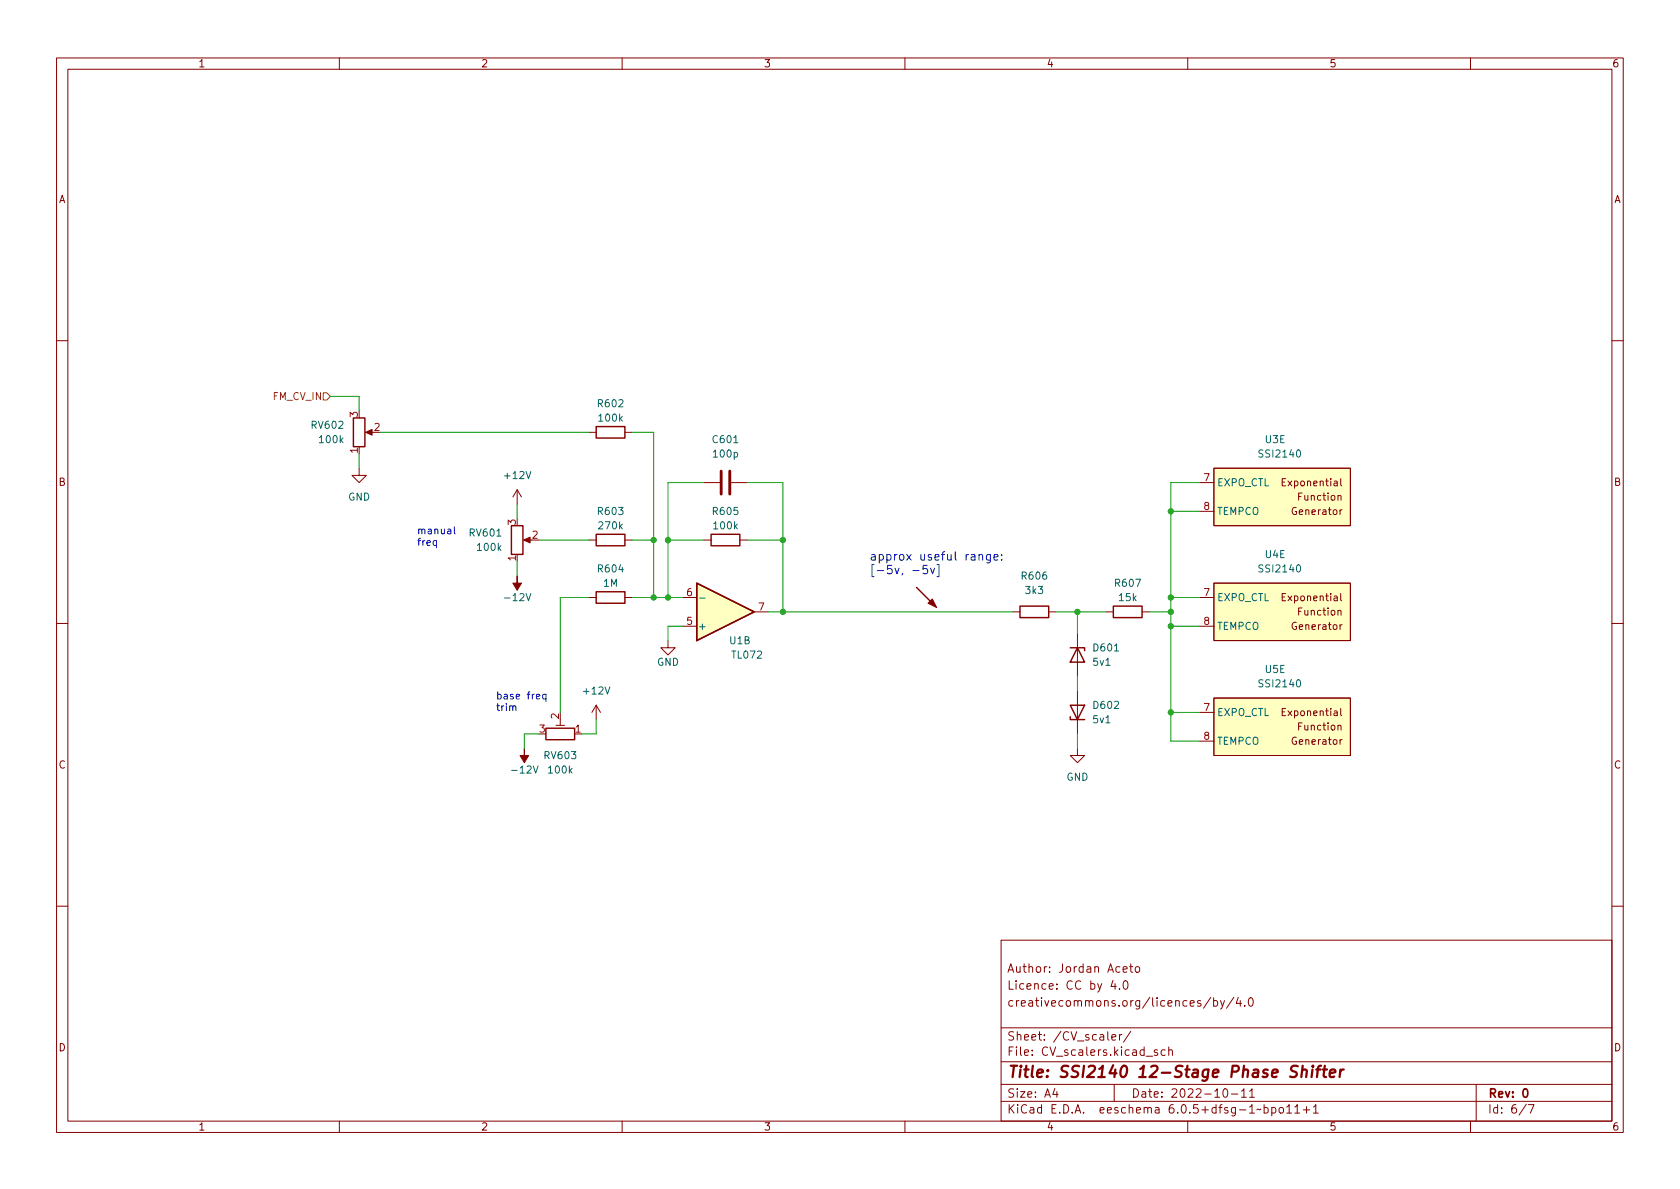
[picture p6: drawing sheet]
<svg xmlns="http://www.w3.org/2000/svg" width="297mm" height="210mm" viewBox="0 0 297 210" stroke-linecap="round" stroke-linejoin="round" font-family="sans-serif">
<g fill="none" stroke="#840000" stroke-width=".18">
<path d="M10 10.2h277v190.1h-277zM12 12.2h273v186.1h-273zM60 10.2v2M110 10.2v2M160 10.2v2M210 10.2v2M260 10.2v2M10 60.2h2M65 76.4h1M104.1 76.4h1.3M110.5 76.4h1.3M285 60.2h2"/>
<path d="M63.5 82.8v1.3h1.3l-1.3 1.2-1.3-1.2h1.3M91.4 86.6l-.7 1.3M91.4 86.6v2.5M91.4 86.6l.8 1.3M93 95.5h1M104.1 95.5h1.3M110.5 95.5h1.3M124.5 95.5h1.2M124.5 85.3h2.8M129.3 85.3h2.8M130.8 95.5h1.3M212.1 85.3h2.5"/>
<path d="M212.1 90.4h2.5M214.6 82.8h24.2v10.2h-24.2zM236.6 87.7l.1-.1 .3 .1 .1 .8M237 84.6v1.1l.2 .2M237.3 90.1l-.4 .3M10 110.2h2M104.1 105.7h1.3M110.5 105.7h1.3M118.1 113.3v1.2h1.3l-1.3 1.3-1.3-1.3h1.3M120.6 105.7h2.6M120.6 110.7h2.6M133.3 108.2h2.6"/>
<path d="M179.1 108.2h1.2M185.4 108.2h1.3M190.5 112v7.6M195.6 108.2h1.2M201.9 108.2h1.3M212.1 105.7h2.5M212.1 110.7h2.5M214.6 103.1h24.2v10.2h-24.2zM236.6 108l.1-.1 .3 .1 .1 .8M237 105v1.1l.2 .1M237.3 110.5l-.4 .2M285 110.2h2"/>
<path d="M98.3 128.3h1.5M99.1 127.2v1.1M105.4 124.7l-.8 1.3M105.4 124.7v2.5M105.4 124.7l.8 1.3M190.5 132.3v1.3h1.3l-1.3 1.3-1.3-1.3h1.3M190.5 122.2v7.6M212.1 126h2.5M212.1 131.1h2.5M214.6 123.4h24.2v10.2h-24.2zM236.6 128.4l.1-.2 .3 .1 .1 .8M237 125.3v1.1l.2 .2"/>
<path d="M237.3 130.8l-.4 .2M10 160.2h2M177 166.3h108v32h-108zM196.8 173.4l-.4 1h1M197.1 173.9v1M197.9 174.8v.1M198.6 171.4l.7-.1-.1-.3-.4-.1-.2 .2v.8h.6M198.8 173.5l.1-.1a.81 .81 0 0 1 .6 .7 .81 .81 0 0 1-.3 .8h-.1a.81 .81 0 0 1-.6-.6 .81 .81 0 0 1 .3-.8zM199.7 170.9h.6M199.9 170.4v1.3l.4 .2M200.9 171l.3-.1 .3 .3v.4l-.3 .3h-.3l-.2-.3v-.4zM214.1 176.4l-1.3 1.9"/>
<path d="M214.6 177l.4-.1 .3 .3v.4l-.2 .3h-.5M214.6 176.4v1.5M215.8 176.9l.3 1M216.5 176.9l-.5 1.4-.2 .1M218.1 176.4l-1.2 1.9M218.9 176.4l-.3 1h.9M219.3 176.9v1M220.1 177.8v.1M220.9 176.6l.2-.2a.81 .81 0 0 1 .6 .7 .81 .81 0 0 1-.3 .8h-.2a.81 .81 0 0 1-.3-1.3zM285 160.2h2M60 198.3v2M110 198.3v2"/>
<path d="M160 198.3v2M177 194.8h108M177 191.8h108M177 187.8h108M177 181.8h108M186.5 192.5l-.4 1h1M186.9 193v1M196.6 183.4l.7-.1-.1-.3-.4-.1-.2 .2v.8h.6M197 191.8v3M197.9 182.9v1M198.4 182.9l-.3 .1-.2 .2M199.9 182.4l-1.3 1.9"/>
<path d="M202.6 186.8h1.2M204.6 185.7l-.3-.1-.2 .2v.3l.5 .1v.4h-.5M206 185.7l-.4-.1-.3 .3v.4l.1 .3h.6M206.6 185.8l.3-.2 .3 .1 .1 .9M206.6 185.1v1.5M210 198.3v2M216.4 192.6l.2-.1a.81 .81 0 0 1 .6 .7 .81 .81 0 0 1-.3 .8h-.2a.81 .81 0 0 1-.6-.6 .81 .81 0 0 1 .3-.8zM217.7 193.5h1.2M219.5 193l.4-.5v1.5M219.5 194h.9M220.9 193l.5-.5v1.5M220.9 194h.9"/>
<path d="M223.5 195.9l.4-.1 .3 .3v.4l-.1 .3h-.6M223.5 195.3v1.5M224.9 195.9l.4-.1 .3 .3v.4l-.2 .3h-.5M224.9 195.8v1.5M226.3 195.9l.3-.1 .3 .3v.4l-.3 .3h-.3l-.2-.3v-.4zM227.5 195.8l.4-.5v1.5M227.5 196.8h.9M228.9 195.8l.5-.5v1.5M228.9 196.8h.9M230.4 196.3h1.2M231 195.7v1.1M232.2 195.8l.4-.5v1.5"/>
<path d="M232.2 196.8h.9M260 198.3v2M261 191.8v6.5M269.9 195.3l-1.3 1.9M270.2 195.3h1l-.6 1.5"/>
</g>
<path d="M269.4 192.7l.2-.2a.8 .8 0 0 1 .5 .8 .8 .8 0 0 1-.5 .7l-.2-.1-.1-.4z" fill="none" stroke="#840000" stroke-width=".3"/>
<path d="M229.5 188.6a.85 .85 0 0 0-1.1 .1 .45 .45 0 0 0 .2 .7l.4 .1a.49 .49 0 0 1 .3 .5 .49 .49 0 0 1-.5 .5l-.7-.1M230.2 189.3a.49 .49 0 0 1 .9 .1l-.2 1.1M230.3 188.5l-.2 2M232.1 189.1l-.2 1.4M232.1 188.5l-.1 .1 .1 .1 .1-.1-.1-.1v.2M232.7 189.1h.8M233.6 188.5l-.4 .1-.1 .1-.3 1.8M233.9 189.1h.7M234.2 188.5l-.2 1.7 .1 .2 .4 .1M235.1 189.8l1-.2-.1-.4-.1-.1-.6 .1-.2 1 .2 .3 .6-.1M237 189.1l-.2 1.4M237.6 189.1l-.4 .1-.2 .3" fill="none" stroke="#840000" stroke-width=".4"/>
<g fill="#ffffc2" stroke="#ffffc2" stroke-width=".18">
<path d="M214.6 123.4h24.2v10.2h-24.2z"/>
<path d="M123.2 103.1l10.1 5.1-10.1 5.1z"/>
<path d="M214.6 82.8h24.2v10.2h-24.2z"/>
<path d="M214.6 103.1h24.2v10.2h-24.2z"/>
</g>
<g fill="none" stroke="#840000" stroke-width=".25">
<path d="M62.5 73.9h2v5.1h-2zM105.4 75.4h5.1v2.1h-5.1zM90.4 93h2.1v5h-2.1zM105.4 94.5h5.1v2h-5.1zM125.7 94.5h5.1v2h-5.1zM105.4 104.6h5.1v2.1h-5.1zM123.2 103.1l10.1 5.1-10.1 5.1zM162.1 103.9l3.3 3.3M180.3 107.2h5.1v2h-5.1zM189.2 114.5h2.6v.6M190.5 114.5l1.3 2.6h-2.6zM196.8 107.2h5.1v2h-5.1z"/>
<path d="M96.5 128.8h5.1v2h-5.1zM189.2 126.7v.5h2.6M189.2 124.7h2.6l-1.3 2.5z"/>
</g>
<path d="M123.7 105.7h1" fill="none" stroke="#006464" stroke-width=".18"/>
<g fill="#840000" stroke="#840000" stroke-width=".18">
<path d="M164.1 106.7l.7-.8 .8 1.5z"/>
<path d="M64.6 76.4l1.2-.5v1.1z"/>
<path d="M91.4 101.8v1.3h.8l-.8 1.3-.7-1.3h.7z"/>
<path d="M92.7 132.3v1.3h.8l-.8 1.3-.8-1.3h.8z"/>
<path d="M92.6 95.5l1.1-.5v1z"/>
</g>
<path d="M127.5 83.3v4.1M129 83.3v4.1" fill="none" stroke="#840000" stroke-width=".51"/>
<path d="M57.1 69.5h.7l.6 .6-.6 .6h-.7z" fill="none" stroke="#725600" stroke-width=".18"/>
<g fill="none" stroke="#0000c2" stroke-width=".18">
<path d="M80.3 93.1v1.1l.2 .2M154.5 99.8h-.3v2.2h.3M157.7 100h-.7l-.1 .7 .2-.2 .5 .1 .1 .2v.5l-.2 .2-.6-.2M164 100h-.8v.7l.2-.2 .5 .1 .1 .2v.5l-.3 .2-.5-.2M165.7 99.8h.3v2.2h-.3M173.1 98.2l.2-.1h.4v1M175.1 98.1v1.2l-.3 .3-.3-.1M175.1 98.1h-.4l-.3 .2v.5l.1 .2h.6M175.7 98.6l.8-.2-.1-.3h-.4l-.3 .2 .1 .7h.6M177.1 98.9v.2M177.1 98.1v.2M155.1 100.9h1.1"/>
<path d="M158.2 100.5l.4 1 .4-1M159.6 101.4l-.1 .3M161.4 100.9h1.1M164.5 100.5l.4 1 .3-1M90.7 125l.2-.2 .3 .1v.8M96.5 122.8h-.3l-.3 .2 .2 .6h.4M96.5 122.8v1.2"/>
</g>
<g fill="none" stroke="#009600" stroke-width=".18">
<path d="M58.4 70.1h5.1v2.5M67.3 76.4h36.8M111.8 76.4h3.8v29.3M63.5 80.3v2.5M91.4 89.1v2.6M91.4 99.3v2.5M95.2 95.5h8.9M111.8 95.5h3.8M118.1 95.5h6.4M124.5 85.3h-6.4v20.4M132.1 95.5h6.3M132.1 85.3h6.3v22.9"/>
<path d="M207 90.4h5.1M212.1 85.3h-5.1v45.8h5.1M104.1 105.7h-5v20.3M111.8 105.7h8.8M120.6 110.7h-2.5v2.6M135.9 108.2h43.2M186.7 108.2h8.9M190.5 108.2v3.8M190.5 119.6v2.6M203.2 108.2h3.8M207 105.7h5.1M207 110.7h5.1"/>
<path d="M95.2 129.8h-2.5v2.5M105.4 127.2v2.6h-2.5M190.5 129.8v2.5M207 126h5.1"/>
</g>
<g fill="#009600" stroke="#009600" stroke-width=".18">
<circle cx="207" cy="108.2" r=".46"/>
<circle cx="207" cy="105.7" r=".46"/>
<circle cx="138.4" cy="95.5" r=".46"/>
<circle cx="207" cy="126" r=".46"/>
<circle cx="207" cy="90.4" r=".46"/>
<circle cx="207" cy="110.7" r=".46"/>
<circle cx="190.5" cy="108.2" r=".46"/>
<circle cx="138.4" cy="108.2" r=".46"/>
<circle cx="115.6" cy="105.7" r=".46"/>
<circle cx="118.1" cy="105.7" r=".46"/>
<circle cx="115.6" cy="95.5" r=".46"/>
<circle cx="118.1" cy="95.5" r=".46"/>
</g>
<text font-size="2.8" fill="#840000" x="178" y="190.6">Title: SSI2140 12-Stage Phase Shifter</text>
<text font-size="2.1" fill="#0000c2" x="153.7" y="99.1">approx useful range:</text>
<g font-size="2.1" fill="#840000">
<text x="178" y="172">Author: Jordan Aceto</text>
<text x="178" y="178">creativecommons.org/licences/by/4.0</text>
<text x="178" y="175">Licence: CC by 4.0</text>
<text x="178" y="184">Sheet: /CV_scaler/</text>
<text x="178" y="186.7">File: CV_scalers.kicad_sch</text>
<text x="178" y="196.9">KiCad E.D.A. eeschema 6.0.5+dfsg-1~bpo11+1</text>
<text x="178" y="194.1">Size: A4</text>
<text x="200" y="194.1">Date: 2022-10-11</text>
<text x="263" y="194.1">Rev: 0</text>
<text x="263" y="196.9">Id: 6/7</text>
</g>
<g font-size="1.8" fill="#840000">
<text x="35" y="11.9">1</text>
<text x="85" y="11.9">2</text>
<text x="135" y="11.9">3</text>
<text x="185" y="11.9">4</text>
<text x="235" y="11.9">5</text>
<text x="285" y="11.9">6</text>
<text x="10.3" y="35.9">A</text>
<text x="285.3" y="35.9">A</text>
<text x="10.3" y="85.9">B</text>
<text x="226.9" y="86">Exponential</text>
<text x="229.6" y="88.5">Function</text>
<text x="285.3" y="85.9">B</text>
<text x="228.6" y="91.1">Generator</text>
<text x="226.9" y="106.3">Exponential</text>
<text x="228.6" y="111.4">Generator</text>
<text x="229.6" y="108.8">Function</text>
<text x="226.9" y="126.6">Exponential</text>
<text x="228.6" y="131.7">Generator</text>
<text x="229.6" y="129.2">Function</text>
<text x="10.3" y="135.9">C</text>
<text x="285.3" y="135.9">C</text>
<text x="10.3" y="185.9">D</text>
<text x="285.3" y="185.9">D</text>
<text x="35" y="199.9">1</text>
<text x="85" y="199.9">2</text>
<text x="135" y="199.9">3</text>
<text x="185" y="199.9">4</text>
<text x="235" y="199.9">5</text>
<text x="285" y="199.9">6</text>
</g>
<text font-size="1.8" fill="#725600" x="48.3" y="70.7">FM_CV_IN</text>
<g font-size="1.8" fill="#006464">
<text x="55.2" y="75.8">RV602</text>
<text x="105.8" y="72">R602</text>
<text x="106" y="74.5">100k</text>
<text x="56.6" y="78.4">100k</text>
<text x="126.2" y="78.4">C601</text>
<text x="126.3" y="80.9">100p</text>
<text x="222.9" y="80.9">SSI2140</text>
<text x="223.7" y="78.4">U3E</text>
<text x="61.5" y="88.5">GND</text>
<text x="89.4" y="84.7">+12V</text>
<text x="215.1" y="86">EXPO_CTL</text>
<text x="83.1" y="94.9">RV601</text>
<text x="105.8" y="91.1">R603</text>
<text x="106" y="93.6">270k</text>
<text x="126.2" y="91.1">R605</text>
<text x="126.3" y="93.6">100k</text>
<text x="215.1" y="91.1">TEMPCO</text>
<text x="84.5" y="97.4">100k</text>
<text x="105.8" y="101.2">R604</text>
<text x="222.9" y="101.2">SSI2140</text>
<text x="223.7" y="98.7">U4E</text>
<text x="89.6" y="106.3">-12V</text>
<text x="106.7" y="103.8">1M</text>
<text x="180.8" y="102.5">R606</text>
<text x="181.4" y="105">3k3</text>
<text x="197.3" y="103.8">R607</text>
<text x="197.9" y="106.3">15k</text>
<text x="215.1" y="106.3">EXPO_CTL</text>
<text x="123.3" y="111.4">+</text>
<text x="129" y="113.9">U1B</text>
<text x="215.1" y="111.4">TEMPCO</text>
<text x="116.1" y="117.7">GND</text>
<text x="129.5" y="116.5">TL072</text>
<text x="193.3" y="117.7">5v1</text>
<text x="193.5" y="115.2">D601</text>
<text x="223.7" y="119">U5E</text>
<text x="103.3" y="122.8">+12V</text>
<text x="193.5" y="125.3">D602</text>
<text x="222.9" y="121.5">SSI2140</text>
<text x="193.3" y="127.9">5v1</text>
<text x="215.1" y="126.6">EXPO_CTL</text>
<text x="215.1" y="131.7">TEMPCO</text>
<text x="90.8" y="136.8">-12V</text>
<text x="96.4" y="134.2">RV603</text>
<text x="97.1" y="136.8">100k</text>
<text x="188.5" y="138">GND</text>
</g>
<g font-size="1.8" fill="#a90000">
<text x="63.2" y="73.8" transform="rotate(-90 63.2 73.8)">3</text>
<text x="66.2" y="76.2">2</text>
<text x="63.2" y="80.1" transform="rotate(-90 63.2 80.1)">1</text>
<text x="212.9" y="85.1">7</text>
<text x="91.2" y="92.8" transform="rotate(-90 91.2 92.8)">3</text>
<text x="94.1" y="95.2">2</text>
<text x="212.9" y="90.2">8</text>
<text x="91.2" y="99.2" transform="rotate(-90 91.2 99.2)">1</text>
<text x="121.4" y="105.4">6</text>
<text x="134.1" y="107.9">7</text>
<text x="212.9" y="105.4">7</text>
<text x="121.4" y="110.5">5</text>
<text x="212.9" y="110.5">8</text>
<text x="212.9" y="125.7">7</text>
<text x="95.4" y="129.5">3</text>
<text x="98.8" y="127.1" transform="rotate(-90 98.8 127.1)">2</text>
<text x="101.7" y="129.5">1</text>
<text x="212.9" y="130.8">8</text>
</g>
<g font-size="1.8" fill="#0000c2">
<text x="73.7" y="94.5">manual</text>
<text x="73.7" y="96.5">freq</text>
<text x="87.6" y="123.7">base freq</text>
<text x="87.6" y="125.7">trim</text>
</g>
</svg>
